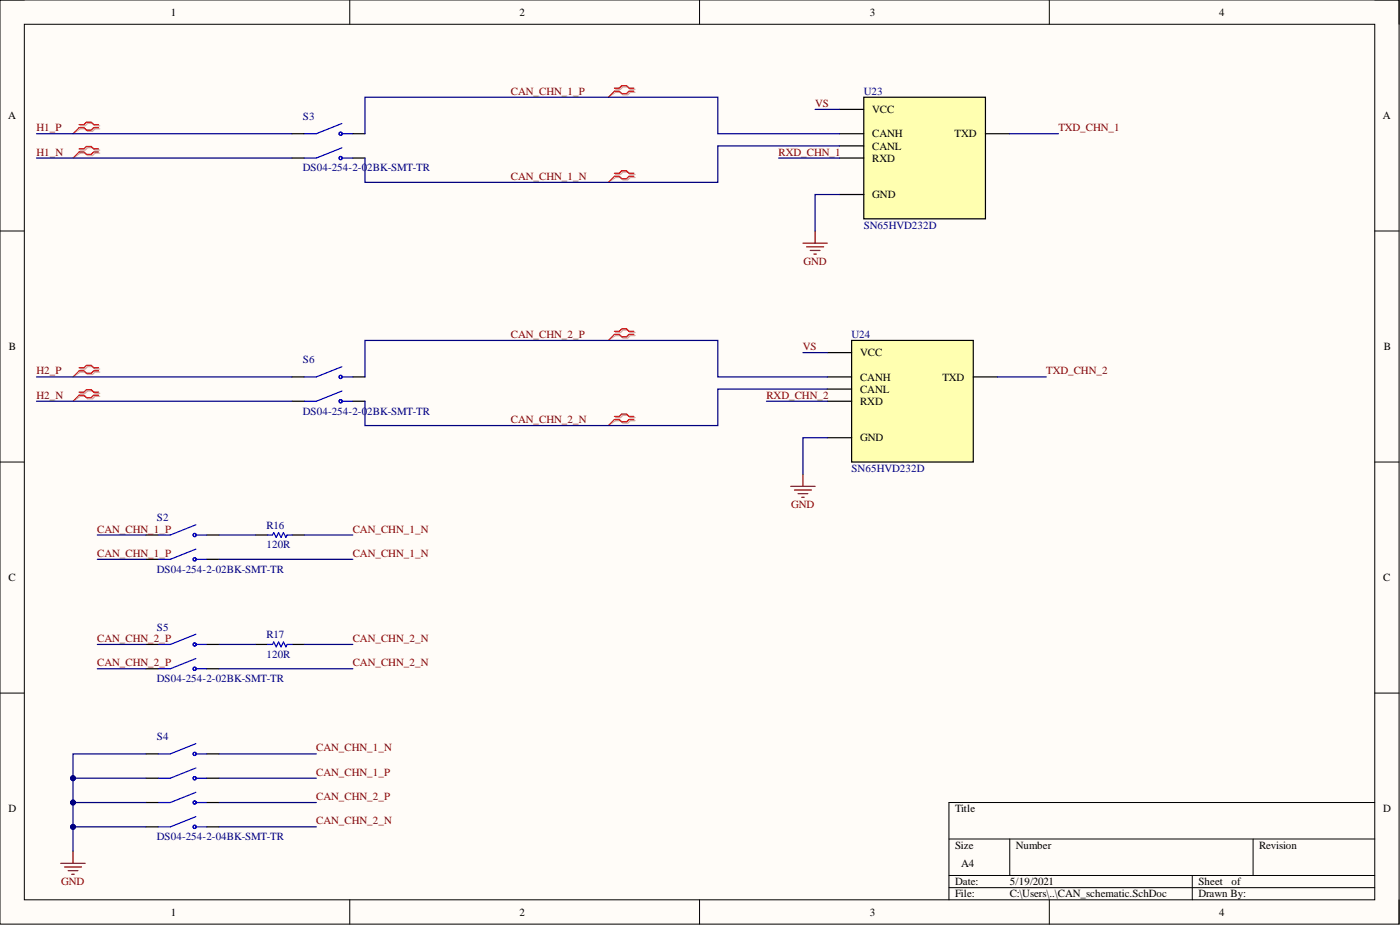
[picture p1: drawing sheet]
<svg xmlns="http://www.w3.org/2000/svg" width="292mm" height="193mm" viewBox="0 0 292 193" stroke-linecap="round" stroke-linejoin="round" font-family="sans-serif">
<path d="M0 0h291.9v192.8h-291.9z" fill-rule="evenodd" fill="#fffcf8"/>
<path d="M0 0h291.9v192.8h-291.9z" fill="none" stroke="#000" stroke-width=".21"/>
<path d="M5.1 5.1h281.7v182.6h-281.7z" fill-rule="evenodd" fill="#fffcf8"/>
<g fill="none" stroke="#000" stroke-width=".21">
<path d="M0 0h5.1M73 0v5.1M146 0v5.1M218.9 0v5.1M286.8 0h5.1v5.1M5.1 5.1h281.7v182.6h-281.7zM0 48.2h5.1M286.8 48.2h5.1M0 96.4h5.1M286.8 96.4h5.1M0 144.6h5.1M286.8 144.6h5.1"/>
<path d="M198 175h88.8M210.7 175v7.6M261.4 175v7.6M286.8 167.4h-88.8v20.3M73 187.7v5.1M146 187.7v5.1M198 182.6h88.8M198 185.2h88.8M218.9 187.7v5.1M248.8 182.6v5.1M291.9 187.7v5.1"/>
</g>
<path d="M180.2 20.3h25.4v25.4h-25.4z" fill-rule="evenodd" fill="#ffffb0"/>
<path d="M175.1 27.9h5.1M175.1 22.8h5.1M175.1 30.4h5.1M175.1 33h5.1M180.2 20.3h25.4v25.4h-25.4zM205.6 27.9h5.1M175.1 40.6h5.1" fill="none" stroke="#000" stroke-width=".25"/>
<path d="M177.7 71h25.4v25.4h-25.4z" fill-rule="evenodd" fill="#ffffb0"/>
<g fill="none" stroke="#000" stroke-width=".25">
<path d="M60.9 27.9h2.6M60.9 33h2.6M73.6 27.9h2.6M73.6 33h2.6M60.9 78.6h2.6M73.6 78.6h2.6M172.6 78.6h5.1M172.6 73.6h5.1M177.7 71h25.4v25.4h-25.4zM203.1 78.6h5M60.9 83.7h2.6M73.6 83.7h2.6"/>
<path d="M172.6 81.2h5.1M172.6 83.7h5.1M172.6 91.3h5.1M30.5 111.6h2.5M30.5 116.7h2.5M43.2 111.6h2.5M43.2 116.7h2.5M30.5 134.4h2.5M30.5 139.5h2.5M43.2 134.4h2.5M43.2 139.5h2.5M30.5 157.3h2.5"/>
<path d="M43.2 157.3h2.5M30.5 162.3h2.5M30.5 167.4h2.5M30.5 172.5h2.5M43.2 162.3h2.5M43.2 167.4h2.5M43.2 172.5h2.5"/>
</g>
<g fill="none" stroke="#d0a19e" stroke-width=".25">
<path d="M128.4 18.6h1.1l.5-.5h1l.5 .5h1M128.4 19.3h1.1l.5 .5h1l.5-.5h1M16.8 26.2h1l.5-.5h1l.5 .5h1M16.8 26.9h1l.5 .5h1l.5-.5h1M16.8 31.3h1l.5-.5h1l.5 .5h1M16.8 32h1l.5 .5h1l.5-.5h1M128.4 36.4h1.1l.5-.5h1l.5 .5h1M128.4 37h1.1l.5 .5h1l.5-.5h1M16.8 77h1l.5-.5h1l.5 .5h1M16.8 77.6h1l.5 .5h1l.5-.5h1M128.4 69.4h1.1l.5-.5h1l.5 .5h1M128.4 70h1.1l.5 .5h1l.5-.5h1"/>
<path d="M16.8 82.1h1l.5-.6h1l.5 .6h1M16.8 82.7h1l.5 .5h1l.5-.5h1M128.4 87.1h1.1l.5-.5h1l.5 .5h1M128.4 87.8h1.1l.5 .5h1l.5-.5h1"/>
</g>
<path d="M128.4 19.3l-1.5 1M16.8 26.9l-1.6 1M16.8 32l-1.6 1M128.4 37l-1.5 1M16.8 77.6l-1.6 1M128.4 70l-1.5 1M16.8 82.7l-1.6 1M128.4 87.8l-1.5 1" fill="none" stroke="#d0a19e" stroke-width=".21"/>
<g fill="none" stroke="#f00" stroke-width=".25">
<path d="M128.2 18.4h1l.5-.5h1l.5 .5h1M128.2 19h1l.5 .5h1l.5-.5h1M16.5 26h1l.5-.5h1l.5 .5h1.1M16.5 26.6h1l.5 .5h1l.5-.5h1.1M16.5 31.1h1l.5-.5h1l.5 .5h1.1M16.5 31.7h1l.5 .5h1l.5-.5h1.1M128.2 36.1h1l.5-.5h1l.5 .5h1M128.2 36.8h1l.5 .5h1l.5-.5h1M16.5 76.7h1l.5-.5h1l.5 .5h1.1M16.5 77.4h1l.5 .5h1l.5-.5h1.1M128.2 69.1h1l.5-.5h1l.5 .5h1M128.2 69.8h1l.5 .5h1l.5-.5h1"/>
<path d="M16.5 81.8h1l.5-.5h1l.5 .5h1.1M16.5 82.4h1l.5 .5h1l.5-.5h1.1M128.2 86.9h1l.5-.5h1l.5 .5h1M128.2 87.5h1l.5 .5h1l.5-.5h1"/>
</g>
<path d="M128.2 19l-1.3 1.3M16.5 26.6l-1.3 1.3M16.5 31.7l-1.3 1.3M128.2 36.8l-1.3 1.2M16.5 77.4l-1.3 1.2M128.2 69.8l-1.3 1.2M16.5 82.4l-1.3 1.3M128.2 87.5l-1.3 1.3" fill="none" stroke="#f00" stroke-width=".21"/>
<g fill="none" stroke="#00f" stroke-width=".25">
<path d="M71.3 25.8l-5.3 2.1h-2.5M71.3 30.8l-5.3 2.2h-2.5M71.5 27.9h2.1M71.5 33h2.1M71.3 76.5l-5.3 2.1h-2.5M71.5 78.6h2.1M71.3 81.6l-5.3 2.1h-2.5M71.5 83.7h2.1M40.9 109.5l-5.4 2.1h-2.5M40.9 114.6l-5.4 2.1h-2.5M41 111.6h2.2M41 116.7h2.2"/>
<path d="M40.9 132.3l-5.4 2.1h-2.5M40.9 137.4l-5.4 2.1h-2.5M41 134.4h2.2M41 139.5h2.2M40.9 155.1l-5.4 2.2h-2.5M41 157.3h2.2M40.9 160.2l-5.4 2.1h-2.5M40.9 165.3l-5.4 2.1h-2.5M40.9 170.4l-5.4 2.1h-2.5M41 162.3h2.2M41 167.4h2.2M41 172.5h2.2"/>
<circle cx="71.1" cy="33" r=".33"/>
<circle cx="71.1" cy="27.9" r=".33"/>
<circle cx="71.1" cy="78.6" r=".33"/>
<circle cx="71.1" cy="83.7" r=".33"/>
<circle cx="40.6" cy="111.6" r=".33"/>
<circle cx="40.6" cy="116.7" r=".33"/>
<circle cx="40.6" cy="139.5" r=".33"/>
<circle cx="40.6" cy="134.4" r=".33"/>
<circle cx="40.6" cy="157.3" r=".33"/>
<circle cx="40.6" cy="162.3" r=".33"/>
<circle cx="40.6" cy="167.4" r=".33"/>
<circle cx="40.6" cy="172.5" r=".33"/>
</g>
<path d="M15.2 177.6v2.5M12.7 180.1h5.1M13.5 180.9h3.5M14.2 181.6h2M15 182.4h.5" fill="none" stroke="#800000" stroke-width=".25"/>
<g fill="none" stroke="#000080" stroke-width=".25">
<path d="M7.6 33h53.3M7.6 27.9h53.3M76.2 27.9v-7.6h73.6v7.6h25.3M162.5 33h12.6M170.1 22.8h5M175.1 30.4h-25.3v7.6h-73.6v-5M210.7 27.9h10.1M7.6 78.6h53.3M76.2 78.6v-7.6h73.6v7.6h22.8M167.5 73.6h5.1M208.1 78.6h10.2M7.6 83.7h53.3"/>
<path d="M159.9 83.7h12.7M172.6 81.2h-22.8v7.6h-73.6v-5.1M20.3 116.7h10.2M20.3 111.6h10.2M45.7 116.7h27.9M20.3 139.5h10.2M20.3 134.4h10.2M45.7 139.5h27.9M45.7 157.3h20.3M15.2 162.3h15.3M45.7 162.3h20.3"/>
</g>
<circle cx="15.2" cy="162.3" r=".51" fill="#000080"/>
<circle cx="15.2" cy="162.3" r=".51" fill="none" stroke="#000080" stroke-width=".21"/>
<path d="M15.2 167.4h15.3" fill="none" stroke="#000080" stroke-width=".25"/>
<circle cx="15.2" cy="167.4" r=".51" fill="#000080"/>
<circle cx="15.2" cy="167.4" r=".51" fill="none" stroke="#000080" stroke-width=".21"/>
<path d="M30.5 157.3h-15.3v20.3" fill="none" stroke="#000080" stroke-width=".25"/>
<circle cx="15.2" cy="162.3" r=".51" fill="#000080"/>
<circle cx="15.2" cy="162.3" r=".51" fill="none" stroke="#000080" stroke-width=".21"/>
<circle cx="15.2" cy="167.4" r=".51" fill="#000080"/>
<circle cx="15.2" cy="167.4" r=".51" fill="none" stroke="#000080" stroke-width=".21"/>
<circle cx="15.2" cy="172.5" r=".51" fill="#000080"/>
<circle cx="15.2" cy="172.5" r=".51" fill="none" stroke="#000080" stroke-width=".21"/>
<path d="M15.2 172.5h15.3" fill="none" stroke="#000080" stroke-width=".25"/>
<circle cx="15.2" cy="172.5" r=".51" fill="#000080"/>
<circle cx="15.2" cy="172.5" r=".51" fill="none" stroke="#000080" stroke-width=".21"/>
<path d="M167.5 50.7h5.1M168.3 51.5h3.5M169.1 52.2h2M169.8 53h.5M170.1 48.2v2.5M167.5 98.9v2.6M165 101.5h5.1M165.8 102.2h3.5M166.5 103h2M167.3 103.7h.5" fill="none" stroke="#800000" stroke-width=".25"/>
<path d="M175.1 40.6h-5v7.6M172.6 91.3h-5.1v7.6M45.7 111.6h7.6M63.5 111.6h10.1M45.7 134.4h7.6M63.5 134.4h10.1M45.7 172.5h20.3M45.7 167.4h20.3" fill="none" stroke="#000080" stroke-width=".25"/>
<path d="M53.3 111.6h2.5M60.9 111.6h2.6M53.3 134.4h2.5M60.9 134.4h2.6" fill="none" stroke="#000" stroke-width=".25"/>
<path d="M55.8 111.6h1.1l.2-.5 .5 1 .5-1 .5 1 .5-1 .6 1 .2-.5h1M55.8 134.4h1.1l.2-.5 .5 1 .5-1 .5 1 .5-1 .6 1 .2-.5h1" fill="none" stroke="#00f" stroke-width=".25"/>
<g font-size="2.3">
<text x="35.6" y="3.3">1</text>
<text x="108.4" y="3.3">2</text>
<text x="181.5" y="3.3">3</text>
<text x="254.3" y="3.3">4</text>
<text x="182" y="23.6">VCC</text>
<text x="1.7" y="24.9">A</text>
<text x="182" y="28.7">CANH</text>
<text x="199.2" y="28.7">TXD</text>
<text x="288.5" y="24.9">A</text>
<text x="182" y="31.2">CANL</text>
<text x="182" y="33.7">RXD</text>
<text x="182" y="41.3">GND</text>
<text x="1.9" y="73.1">B</text>
<text x="179.5" y="74.3">VCC</text>
<text x="288.7" y="73.1">B</text>
<text x="179.5" y="79.4">CANH</text>
<text x="179.5" y="81.9">CANL</text>
<text x="196.6" y="79.4">TXD</text>
<text x="179.5" y="84.5">RXD</text>
<text x="179.5" y="92.1">GND</text>
<text x="1.8" y="121.3">C</text>
<text x="288.6" y="121.3">C</text>
<text x="1.8" y="169.4">D</text>
<text x="199.3" y="169.4">Title</text>
<text x="288.6" y="169.4">D</text>
<text x="199.3" y="177.1">Size</text>
<text x="212" y="177.1">Number</text>
<text x="262.7" y="177.1">Revision</text>
<text x="199.3" y="184.7">Date:</text>
<text x="200.5" y="180.9">A4</text>
<text x="210.7" y="184.7">5/19/2021</text>
<text x="250" y="184.7">Sheet</text>
<text x="257" y="184.7">of</text>
<text x="35.6" y="191">1</text>
<text x="108.4" y="191">2</text>
<text x="181.5" y="191">3</text>
<text x="199.3" y="187.2">File:</text>
<text x="210.7" y="187.2">C:\Users\..\CAN_schematic.SchDoc</text>
<text x="250" y="187.2">Drawn By:</text>
<text x="254.3" y="191">4</text>
</g>
<g font-size="2.3" fill="#800000">
<text x="106.6" y="19.8">CAN_CHN_1_P</text>
<text x="170.1" y="22.3">VS</text>
<text x="7.6" y="27.4">H1_P</text>
<text x="220.8" y="27.4">TXD_CHN_1</text>
<text x="7.6" y="32.5">H1_N</text>
<text x="162.5" y="32.5">RXD_CHN_1</text>
<text x="106.6" y="37.5">CAN_CHN_1_N</text>
<text x="167.6" y="55.3">GND</text>
<text x="106.6" y="70.5">CAN_CHN_2_P</text>
<text x="167.5" y="73.1">VS</text>
<text x="7.6" y="78.1">H2_P</text>
<text x="7.6" y="83.2">H2_N</text>
<text x="159.9" y="83.2">RXD_CHN_2</text>
<text x="218.3" y="78.1">TXD_CHN_2</text>
<text x="106.6" y="88.3">CAN_CHN_2_N</text>
<text x="165.1" y="106">GND</text>
<text x="20.3" y="111.1">CAN_CHN_1_P</text>
<text x="73.6" y="111.1">CAN_CHN_1_N</text>
<text x="20.3" y="116.2">CAN_CHN_1_P</text>
<text x="73.6" y="116.2">CAN_CHN_1_N</text>
<text x="20.3" y="133.9">CAN_CHN_2_P</text>
<text x="73.6" y="133.9">CAN_CHN_2_N</text>
<text x="20.3" y="139">CAN_CHN_2_P</text>
<text x="73.6" y="139">CAN_CHN_2_N</text>
<text x="66" y="156.8">CAN_CHN_1_N</text>
<text x="66" y="161.8">CAN_CHN_1_P</text>
<text x="66" y="166.9">CAN_CHN_2_P</text>
<text x="66" y="172">CAN_CHN_2_N</text>
<text x="12.8" y="184.7">GND</text>
</g>
<g font-size="2.3" fill="#000080">
<text x="180.2" y="19.8">U23</text>
<text x="63.2" y="25">S3</text>
<text x="63.2" y="35.8">DS04-254-2-0</text>
<text x="76.6" y="35.8">2BK-SMT-TR</text>
<text x="180.2" y="47.7">SN65HVD232D</text>
<text x="177.7" y="70.5">U24</text>
<text x="63.2" y="75.8">S6</text>
<text x="63.2" y="86.5">DS04-254-2-0</text>
<text x="76.6" y="86.5">2BK-SMT-TR</text>
<text x="177.7" y="98.4">SN65HVD232D</text>
<text x="32.7" y="108.7">S2</text>
<text x="55.6" y="110.3">R16</text>
<text x="32.7" y="119.5">DS04-254-2-02BK-SMT-TR</text>
<text x="55.6" y="114.4">120R</text>
<text x="32.7" y="131.6">S5</text>
<text x="55.6" y="133.2">R17</text>
<text x="55.6" y="137.2">120R</text>
<text x="32.7" y="142.3">DS04-254-2-02BK-SMT-TR</text>
<text x="32.7" y="154.4">S4</text>
<text x="32.7" y="175.3">DS04-254-2-04BK-SMT-TR</text>
</g>
</svg>
